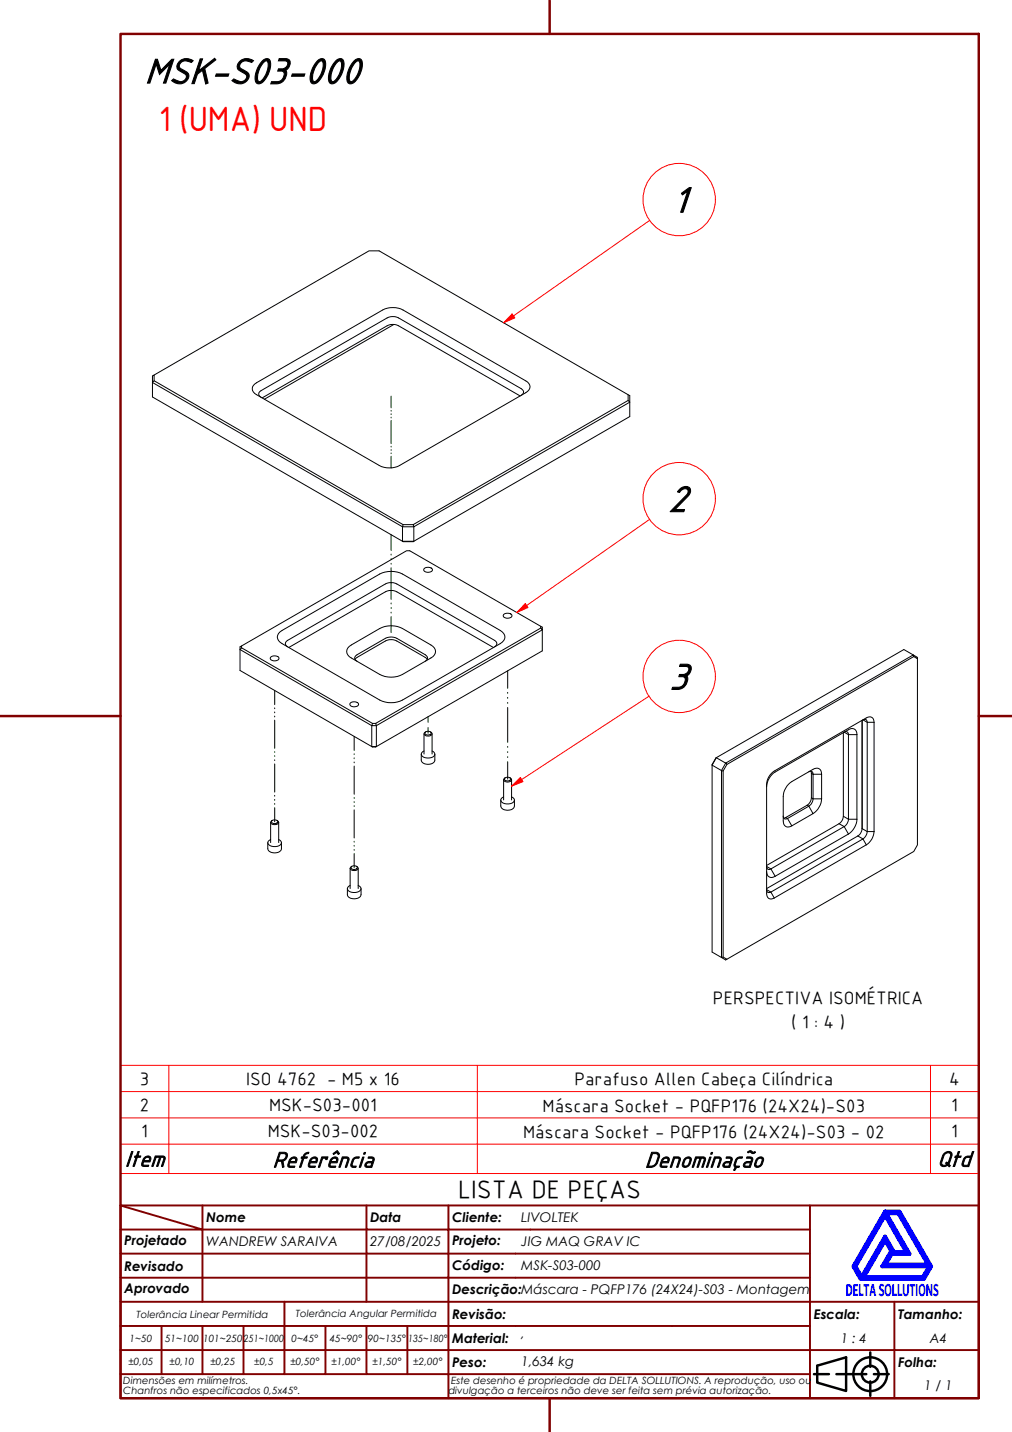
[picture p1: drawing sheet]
<svg xmlns="http://www.w3.org/2000/svg" width="210mm" height="297mm" viewBox="0 0 210 297" stroke-linecap="round" stroke-linejoin="round" font-family="sans-serif">
<!-- layer: Visible (ABNT) -->
<g fill="none" stroke="#000" stroke-width=".21">
<path d="M32 79v-1.2l-.4 .2v1.3l51.9 30v3h2.3v-3h-2.3l.1-.5h2.1M32 77.8l44.5-25.8h2.1l52 30.1v1.3l-.3-.3v-1.2M52.8 79.7l26.6-15.4a4.7 4.7 0 0 1 4.2 0l25.5 14.7a1.29 1.29 0 0 1 .8 1.2 1.29 1.29 0 0 1-.8 1.3l-26.2 15a4.7 4.7 0 0 1-4.2 0l-25.5-14.6a1.25 1.25 0 0 1-.4-2.2zM81.7 67.3l-26.9 15.5M107.9 82.1l-25.2-14.5-1.2-.3-1.2 .3-25.9 14.9M108.1 82a.71 .71 0 0 0 .5-.7 .71 .71 0 0 0-.5-.7l-25.4-14.7-1.2-.2-1.2 .2-26.2 15.1a.73 .73 0 0 0-.4 .7 .73 .73 0 0 0 .4 .7M130.3 83.1l-44.6 25.7 .1 .5 44.8-25.9v3l-44.9 26h-2.1l-52-30.1v-3l.4-.3 51.6 29.8M88 117.9l.8-.2a.68 .68 0 0 1 .9 .7 1.06 1.06 0 0 1-1.8-.3zM50.1 134.4v-.4l-.3 .2v.5l27.3 15.8v4.4h1v-4.4h-1l.2-.4h.6M56.2 136.3l.8-.3a.65 .65 0 0 1 .8 .7 1.05 1.05 0 0 1-1.8-.2zM58.1 131.1l20.7-12a5.3 5.3 0 0 1 4.7 0l20.3 11.7a1.44 1.44 0 0 1 .9 1.3 1.44 1.44 0 0 1-.9 1.4l-20.3 11.7a5.3 5.3 0 0 1-4.7 0l-20.3-11.7a1.41 1.41 0 0 1-.4-2.4zM59.7 134.2a.71 .71 0 0 1-.5-.7 .71 .71 0 0 1 .5-.7l20.2-11.7 1.2-.3 1.2 .3 20.3 11.7a.71 .71 0 0 1 .5 .7 .71 .71 0 0 1-.5 .7"/>
<path d="M59.9 134.3l20-11.5 1.2-.3 1.2 .3 20 11.5M72.5 134.1l6.3-3.7a5.2 5.2 0 0 1 4.7 0l5.9 3.4a1.43 1.43 0 0 1 .9 1.3 1.43 1.43 0 0 1-.9 1.4l-5.9 3.4a5.2 5.2 0 0 1-4.7 0l-5.9-3.4a1.39 1.39 0 0 1-.4-2.4zM73.6 136.8l.5-.4 5.8-3.4 1.2-.3 1.2 .3 5.9 3.4 .4 .4M74.1 137.2a.71 .71 0 0 1-.5-.7 .71 .71 0 0 1 .5-.7l5.8-3.4 1.2-.3 1.2 .3 5.9 3.4a.71 .71 0 0 1 .5 .7 .71 .71 0 0 1-.5 .7M104.5 127.5l.8-.3a.66 .66 0 0 1 .9 .7 1.06 1.06 0 0 1-1.8-.3zM112.1 130.3l-34.2 19.8 .2 .4 34.4-19.9v4.4l-34.6 19.9h-.6l-27.5-15.8v-4.4l.3-.3 27.2 15.7M112.1 129.9v.4l.4 .3v-.5l-27.5-15.9h-.7l-34.2 19.8M189.5 136.2l.8 .4v-.2l-2.8-1.7-39 22.5-.8 1.4v38.9l1.9 1.1 .4-.1 .8 .5M190.3 136.6v38.7l-.8 1.3-39 22.5-.9-.5v-38.8l.9-1.5M72.7 145.8l.8-.2a.68 .68 0 0 1 .8 .7 1.06 1.06 0 0 1-1.7-.3zM87.4 156.4v1.3a1.64 1.64 0 0 0 2.5 .5l.3-.4v-1.4M87.9 155.8a.71 .71 0 0 0-.5 .8 .71 .71 0 0 0 .8 .6h.8a.89 .89 0 0 0 1.1-1l-.5-.4"/>
<path d="M87.9 152.2v4.2M88.2 151.9l.8-.2 .5 .3a.73 .73 0 0 1-.7 .5 .73 .73 0 0 1-.7-.5zM88.3 151.8l-.4 .4a.98 .98 0 0 0 1.7 0l-.3-.4M89.6 152.2v4.2M150.5 158.3l38.9-22.4 .1 .3-38.7 22.4zM150.5 158.3l-1.9-1.1-.9 1.5 2.3 1.2v38.6M150.8 158.6l-.8 1.3M168.2 160l.1 .4M174.9 152v17.3M175.1 151.9a.54 .54 0 0 1 .6-.1 .54 .54 0 0 1 .3 .6zM176 152.4v17.5h1.7M176 152.4h1.7"/>
<path d="M177.7 152.4a1.07 1.07 0 0 0-.5-1.2 1.07 1.07 0 0 0-1.2 .2l-15.2 8.7a4 4 0 0 0-1.8 3.1M177.7 152.4v17.5M178.8 149.4v22.5M179 149.3l.2-.1a.5 .5 0 0 1 .7 .6zM181.3 149.8a.98 .98 0 0 0-.5-1 .98 .98 0 0 0-1.1 .1l-19.1 11a3.5 3.5 0 0 0-1.6 2.8v22.6a.97 .97 0 0 0 .5 1.1 .97 .97 0 0 0 1.1-.1M181.3 149.8h-1.4v22.7M181.3 149.8v22.7M55.5 174.8v1.2a1.65 1.65 0 0 0 2.6 .6l.3-.4v-1.4M56.1 174.1a.71 .71 0 0 0-.6 .9 .71 .71 0 0 0 .9 .5l.8 .1a.89 .89 0 0 0 1.1-1.1l-.5-.4M56.1 170.6v4.2M56.4 170.2l.7-.1 .5 .3a.73 .73 0 0 1-.6 .4 .73 .73 0 0 1-.7-.4zM56.5 170.2a.41 .41 0 0 0-.3 .3 .41 .41 0 0 0 .2 .4l.6 .2a.6 .6 0 0 0 .7-.7l-.3-.2"/>
<path d="M57.8 170.6v4.2M72.9 179.8l.5-.2a.53 .53 0 0 1 .7 .5l-.7 .3a.53 .53 0 0 1-.6-.5zM73 179.7l-.4 .4a.98 .98 0 0 0 1.7 0l-.4-.4M103.9 166v1.2a1.65 1.65 0 0 0 2.5 .5l.3-.5v-1.2M104.5 165.3a.71 .71 0 0 0-.6 .8 .71 .71 0 0 0 .8 .6l.8 .1a.89 .89 0 0 0 1.1-1.1l-.5-.4M104.5 161.7v4.2M104.7 161.4l.5-.2a.55 .55 0 0 1 .7 .5l-.7 .3a.5 .5 0 0 1-.6-.4zM104.8 161.3a.4 .4 0 0 0-.3 .6 1 1 0 0 0 1.6-.2l-.4-.4M106.1 161.7v4.2M159 179.7l.9 .5a.54 .54 0 0 1-.6 .1 .54 .54 0 0 1-.3-.6zM162.5 169.3a.54 .54 0 0 0 .2 .6 .54 .54 0 0 0 .6-.1M163 169.6l-.4 .1"/>
<path d="M163 169.6l.3 .2M163.3 169.8l4.5-2.6 .8 1.6-4.4 2.5M163.3 169.8l.9 1.5M167.4 167l-4.4 2.6M167.8 160.1a.53 .53 0 0 1 .6-.1 .53 .53 0 0 1 .2 .6l-.3-.2M168.3 165.5l-.3 .9-.6 .6M168.3 160.4v5.1M168.3 165.5l.3 .2M168.6 165.7l-.4 1.1-.4 .4-.4-.2M168.6 165.7v-5.1h1.8v5.1M168.6 165.7h1.8M170.4 160.6a1.08 1.08 0 0 0-.5-1.1 1.08 1.08 0 0 0-1.3 .1l-4.4 2.5a4 4 0 0 0-1.7 3.1v5.1a1.08 1.08 0 0 0 .5 1.1 1.08 1.08 0 0 0 1.2-.1"/>
<path d="M170.4 165.7a4 4 0 0 1-1.8 3.1M174 170.9l1.1 .6M174 170.9l-15 8.6M174.9 169.3l-.2 .9-.7 .7M174.9 169.3l1.1 .6-.3 .9-.6 .7M175.1 171.5l-15.2 8.7 .9 1.6M175.1 171.5l.9 1.5M176 173l-15.2 8.8M177.7 169.9a3.9 3.9 0 0 1-1.7 3.1M177.9 173.4l-18.9 10.9M178.8 171.9l-.3 .8-.6 .7M178.8 171.9l1.1 .6"/>
<path d="M179.7 175.2l-.7-1.2-19.1 11M179.7 175.2l-19.1 11.1M179.9 172.5l-.3 .9-.6 .6-1.1-.6M179.9 172.5h1.4M181.3 172.5a3.5 3.5 0 0 1-1.6 2.7M72.1 184.3v1.3a1.64 1.64 0 0 0 2.5 .5l.3-.5v-1.3M72.6 183.7a.71 .71 0 0 0-.5 .8 .71 .71 0 0 0 .8 .6h.8a.91 .91 0 0 0 1.1-1l-.5-.4M72.6 180.1v4.2M74.3 180.1v4.2M159 184.5l.9 .5-.2 .1a.5 .5 0 0 1-.7-.6zM159 180.7a1.08 1.08 0 0 0 .5 1.2 1.08 1.08 0 0 0 1.3-.1M159.9 185l.7 1.3"/>
</g>
<!-- layer: Trilho torcido (ISO) -->
<g fill="none" stroke="#008000" stroke-width=".25">
<path d="M81.1 82.2v2.4M81.1 85.2v.1M81.1 85.9v.1M81.1 86.6v.1M81.1 87.3v4.7M81.1 92.6v.1M81.1 93.3v.1M81.1 94v.1M81.1 94.7v2.4M81.1 110.9v3.3M81.1 115v.1M81.1 115.9v.1"/>
<path d="M81.1 116.9v.1M81.1 117.8v6.5M81.1 125.1v.2M81.1 126.1v.1M81.1 127v.1M81.1 127.9v3.3M105.3 139.2v3.5M57 143.2v2.9M57 146.9v.1M57 147.7v.1M57 148.6v.1M57 149.4v5.8"/>
<path d="M57 155.9v.1M57 156.8v.1M57 157.6v.1M57 158.5v5.8M73.5 152.8v2.9M73.5 156.4v.1M73.5 157.2v.2M73.5 158.1v.1M73.5 158.9v5.8M88.8 148.7v1.1M88.8 150.9v1.2M105.3 143.6v.2"/>
<path d="M105.3 144.7v.1M105.3 145.7v.2M105.3 146.8v7.2M105.3 154.9v.1M105.3 155.9v.2M105.3 157v.1M105.3 158v3.6M57 165v.1M57 165.8v.2M57 166.7v.1M57 167.5v2.9M73.5 165.5v.1"/>
<path d="M73.5 166.3v.1M73.5 167.2v.1M73.5 168v5.8M73.5 174.5v.2M73.5 175.4v.1M73.5 176.2v.1M73.5 177.1v2.9"/>
</g>
<path d="M106.5 65.5l-2 1.5M25 237.3h178v-16.3h-178v22.4M25 226.4h178M25 231.9h178M35 221v22.4M99 221v22.4M193 221v22.4M203 237.3v6.1h-178M25 243.4v6.6h178v-6.6" fill="none" stroke="#f00" stroke-width=".21"/>
<!-- layer: Borda A3/A4 (ABNT) -->
<path d="M25 7h178v283h-178zM114 0v7M0 148.5h25M203 148.5h7M114 290v7" fill="none" stroke="#800000" stroke-width=".51"/>
<path d="M183.6 257.3l1.2 2.2-1.8 3.2h9.7l-1.3 2.2h-12.2zM183.6 252.1l4.4 7.6h-2.6l-1.8-3.2-4.9 8.4-1.3-2.2zM183.6 251.3h3l6.5 11.4-1.5 2.6h-13.1l-1.5-2.6zM183.8 251.7h2.5l6.2 10.6h-8.8l1.3-2.2h3.7zM185 259.7h.2l-.1 .2z" fill="none" stroke="#00f" stroke-width=".8"/>
<!-- layer: 0 -->
<path d="M178.5 265.3h13.1" fill="none" stroke="#000" stroke-width=".21"/>
<g fill="none" stroke="#800000" stroke-width=".4">
<path d="M25 250l17 5h-17M25 250h178v40h-178zM42 255h34v5h17M42 255v15M42 250v5M76 250v5h17v5M93 250v5h75M168 250v20h-143M25 260h51v10M25 275h17M33.5 275v10M50.5 275h-8.5v10"/>
<path d="M59 270v15h-8.5M67.5 275v10h-8.5M76 275v10h8.5M84.5 275v10M93 275h-42.5v10M93 260v5h-68M93 275v10h75M93 260h75M93 275h75M168 265h-75v10M185.5 270v10h17.5M203 270h-35v10h17.5v10"/>
<path d="M25 285h25.5M25 280h143v10M67.5 285h8.5M84.5 285h8.5v5"/>
</g>
<g fill="none" stroke="#000" stroke-width=".51">
<path d="M168.8 285h3.1M169.5 283.3l6-1.8v7l-6-1.7zM173.5 285h6.2M180.5 280.5v3M180.5 286.5v3M181.3 285h3"/>
<circle cx="180.5" cy="285" r="3.5"/>
<circle cx="180.5" cy="285" r="1.75"/>
</g>
<path d="M106.2 65.1l.6 .8-2.3 1.1z" fill="#f00"/>
<g fill="none" stroke="#f00" stroke-width=".21">
<path d="M134.8 45.7l-28.3 19.8M106.2 65.1l.6 .8-2.3 1.1zM109.2 125.6l-2 1.4"/>
<circle cx="140.9" cy="41.4" r="7.5"/>
</g>
<path d="M108.9 125.2l.6 .8-2.3 1z" fill="#f00"/>
<g fill="none" stroke="#f00" stroke-width=".21">
<path d="M134.7 107.7l-25.5 17.9M108.9 125.2l.6 .8-2.3 1zM108.2 161.7l-2.1 1.4"/>
<circle cx="140.9" cy="103.4" r="7.5"/>
</g>
<path d="M106.1 163.1l1.8-1.8 .6 .8z" fill="#f00"/>
<g fill="none" stroke="#f00" stroke-width=".21">
<path d="M134.6 144.4l-26.4 17.3M106.1 163.1l1.8-1.8 .6 .8z"/>
<circle cx="140.9" cy="140.3" r="7.5"/>
</g>
<g font-size="8.1">
<text x="30" y="17.3">MSK-S03-000</text>
<text x="139.5" y="44">1</text>
<text x="138.6" y="106">2</text>
<text x="138.7" y="142.9">3</text>
</g>
<text font-size="7" fill="#f00" x="32.9" y="27.2">1 (UMA) UND</text>
<text font-size="5.4" x="95" y="248.5">LISTA DE PEÇAS</text>
<g font-size="4.9">
<text x="25.9" y="241.9">Item</text>
<text x="56.6" y="242.1">Referência</text>
<text x="133.8" y="242.1">Denominação</text>
<text x="194.4" y="241.9">Qtd</text>
</g>
<g font-size="3.9">
<text x="147.9" y="208.2">PERSPECTIVA ISOMÉTRICA</text>
<text x="164.1" y="213.2">( 1 : 4 )</text>
<text x="29" y="225">3</text>
<text x="51.1" y="225">ISO 4762 - M5 x 16</text>
<text x="119.1" y="225.2">Parafuso Allen Cabeça Cilíndrica</text>
<text x="196.9" y="225">4</text>
<text x="29" y="230.4">2</text>
<text x="55.8" y="230.5">MSK-S03-001</text>
<text x="112.5" y="230.6">Máscara Socket - PQFP176 (24X24)-S03</text>
<text x="197.3" y="230.4">1</text>
<text x="29.3" y="235.9">1</text>
<text x="55.5" y="235.9">MSK-S03-002</text>
<text x="108.5" y="236.1">Máscara Socket - PQFP176 (24X24)-S03 - 02</text>
<text x="197.3" y="235.9">1</text>
</g>
<text font-size="3.9" fill="#00f" x="175.4" y="268.8">DELTASOLLUTIONS</text>
<g font-size="2.8">
<text x="42.8" y="253.5">Nome</text>
<text x="76.8" y="253.5">Data</text>
<text x="93.8" y="253.6">Cliente:</text>
<text x="108.1" y="253.5">LIVOLTEK</text>
<text x="25.8" y="263.6">Revisado</text>
<text x="25.8" y="258.3">Projetado</text>
<text x="42.8" y="258.5">WANDREW SARAIVA</text>
<text x="76.8" y="258.4">27/08/2025</text>
<text x="93.8" y="263.4">Código:</text>
<text x="93.8" y="258.3">Projeto:</text>
<text x="108.1" y="263.5">MSK-S03-000</text>
<text x="108.1" y="258.5">JIG MAQ GRAV IC</text>
<text x="25.8" y="268.3">Aprovado</text>
<text x="93.8" y="268.3">Descrição:Máscara - PQFP176 (24X24)-S03 - Montagem</text>
<text x="93.8" y="273.6">Revisão:</text>
<text x="168.8" y="273.5">Escala:</text>
<text x="186.3" y="273.5">Tamanho:</text>
<text x="93.8" y="278.6">Material:</text>
<text x="108.1" y="277.6">,</text>
<text x="174.4" y="278.5">1 : 4</text>
<text x="192.8" y="278.6">A4</text>
<text x="93.8" y="283.5">Peso:</text>
<text x="108.1" y="283.3">1,634 kg</text>
<text x="186.3" y="283.5">Folha:</text>
<text x="191.7" y="288.4">1 / 1</text>
</g>
<g font-size="2.1">
<text x="28.3" y="273.3">Tolerância Linear Permitida</text>
<text x="61.4" y="273.1">Tolerância Angular Permitida</text>
<text x="26.9" y="278.3">1~50</text>
<text x="34.2" y="278.3">51~100</text>
<text x="42.1" y="278.3">101~250</text>
<text x="50.5" y="278.3">251~1000</text>
<text x="60.5" y="278.3">0~45°</text>
<text x="68.4" y="278.3">45~90°</text>
<text x="76.3" y="278.3">90~135°</text>
<text x="84.7" y="278.3">135~180°</text>
<text x="25.6" y="287.1">Dimensões em milímetros.</text>
<text x="26.6" y="283.2">±0,05</text>
<text x="35.2" y="283.2">±0,10</text>
<text x="43.6" y="283.2">±0,25</text>
<text x="52.7" y="283.2">±0,5</text>
<text x="60.2" y="283.2">±0,50°</text>
<text x="68.7" y="283.2">±1,00°</text>
<text x="77.2" y="283.2">±1,50°</text>
<text x="85.7" y="283.2">±2,00°</text>
<text x="93.6" y="287.1">Este desenho é propriedade da DELTA SOLLUTIONS. A reprodução, uso ou</text>
<text x="25.6" y="289.2">Chanfros não especificados 0,5x45°.</text>
<text x="93" y="289.2">divulgação a terceiros não deve ser feita sem prévia autorização.</text>
</g>
</svg>
